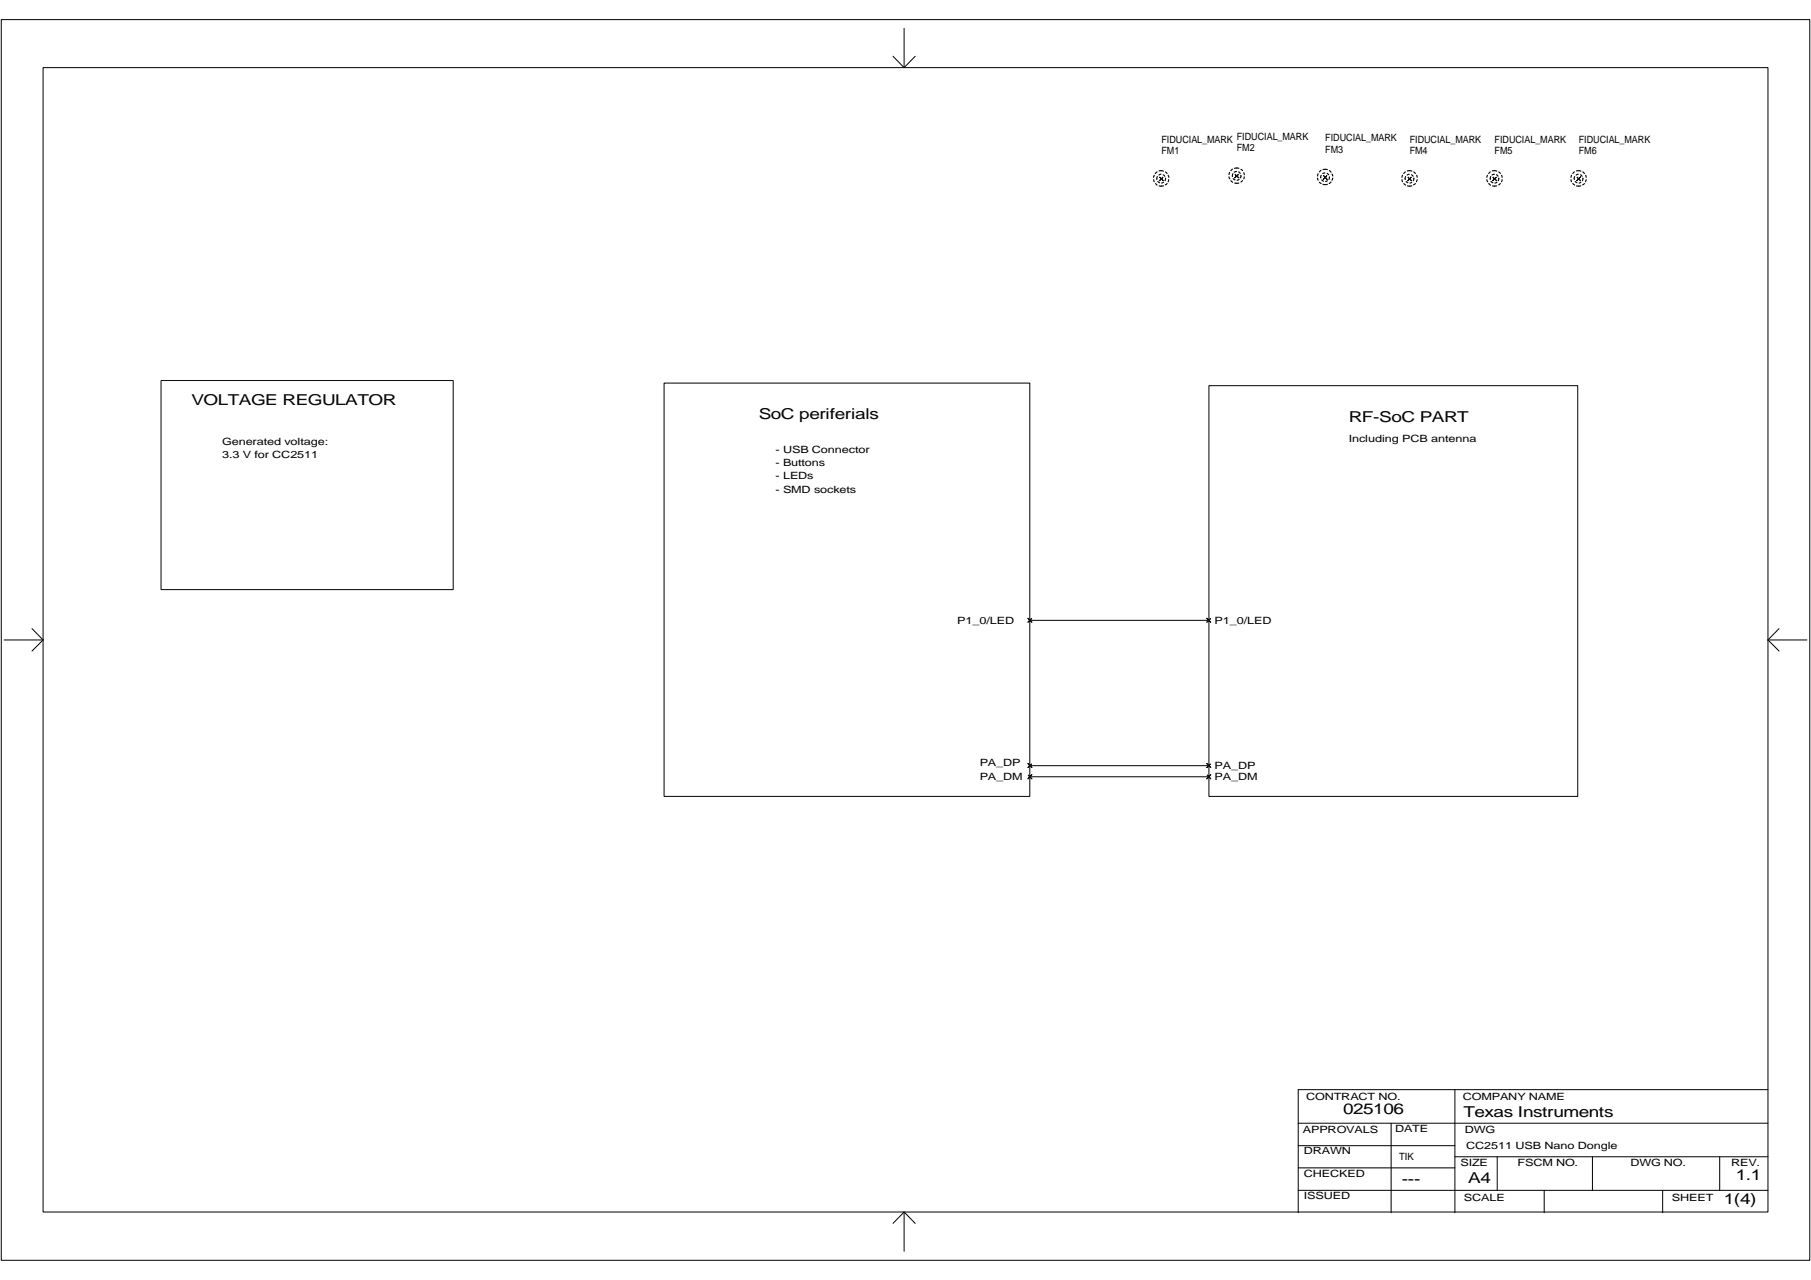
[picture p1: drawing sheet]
<svg xmlns="http://www.w3.org/2000/svg" width="297mm" height="210mm" viewBox="0 0 297 210" stroke-linecap="round" stroke-linejoin="round" font-family="sans-serif">
<g fill="none" stroke="#000" stroke-width=".16">
<path d="M.2 3.2h296.6v203.5h-296.6zM7.1 11.1h282.9v187.7h-282.9zM146.5 9.2l1.8 1.9M148.3 4.7v6.4M150.1 9.2l-1.8 1.9M190.2 29l.3 .3 .3-.3-.3 .3 .3 .3-.3-.3-.3 .3 .3-.3zM202.5 28.5l.4 .4 .3-.4-.3 .4 .3 .3-.3-.3-.4 .3 .4-.3zM217 28.7l.4 .4 .3-.4-.3 .4 .3 .3-.3-.3-.4 .3 .4-.3zM230.9 29l.3 .3 .3-.3-.3 .3 .3 .3-.3-.3-.3 .3 .3-.3zM244.8 29l.3 .3 .4-.3-.4 .3 .4 .3-.4-.3-.3 .3 .3-.3zM258.6 29l.3 .3 .3-.3-.3 .3 .3 .3-.3-.3-.3 .3 .3-.3zM26.4 62.4h47.9v34.3h-47.9z"/>
<path d="M108.9 62.8h60v67.8h-60zM198.3 63.2h60.5v67.4h-60.5zM.7 104.9h6.4M5.2 103.1l1.9 1.8M7.1 104.9l-1.9 1.9M168.6 101.4l.3 .3 .3-.3-.3 .3 .3 .3-.3-.3-.3 .3 .3-.3zM168.9 101.7h29.4M197.9 101.4l.4 .3 .3-.3-.3 .3 .3 .3-.3-.3-.4 .3 .4-.3zM290 104.9l1.8 1.9M290 104.9h6.4M291.8 103.1l-1.8 1.8M168.6 127l.3 .4 .3-.4-.3 .4 .3 .3-.3-.3-.3 .3 .3-.3z"/>
<path d="M168.6 125.2l.3 .4 .3-.4-.3 .4 .3 .3-.3-.3-.3 .3 .3-.3zM168.9 125.6h29.4M168.9 127.4h29.4M197.9 125.2l.4 .4 .3-.4-.3 .4 .3 .3-.3-.3-.4 .3 .4-.3zM197.9 127l.4 .4 .3-.4-.3 .4 .3 .3-.3-.3-.4 .3 .4-.3zM238.6 178.7v20.2M290 178.7h-77.1v20.2M148.3 198.8v6.4M148.3 198.8l-1.8 1.8M148.3 198.8l1.8 1.8M212.9 191.5h25.7M212.9 187.9h25.7"/>
<path d="M212.9 195.2h77.1M212.9 184.2h77.1M228.2 184.2v14.7M238.6 189.7h51.4M245.6 189.7v5.5M253.3 195.2v3.7M261.2 189.7v5.5M272.7 195.2v3.7M282.1 189.7v5.5"/>
</g>
<g fill="none" stroke="#000" stroke-width=".19">
<path d="M189.2 29.5l.1 .3M189.3 28.7l-.1 .4M189.5 30.1l.3 .3M189.8 28.2l-.3 .2M189.8 29l-.1 .4M189.9 29.8l.3 .2M190.1 30.5h.4M190.1 28l.7 .1M190.4 28.6l-.3 .1M190.8 28.7l.2 .2M190.8 29.9l-.3 .1M190.8 30.5h-.3"/>
<path d="M191.2 29.2l-.1 .4M191.2 28.2l.2 .2M191.4 30.1l-.3 .2M191.6 28.7l.1 .4M191.7 29.5l-.1 .3M201.6 29l.1 .3M201.7 28.3l-.1 .3M201.9 29.6l.3 .3M202.1 27.7l-.2 .3M202.2 28.5l-.1 .5M202.3 29.3l.3 .2M202.5 27.6h.7"/>
<path d="M202.5 30h.7M202.8 28.1l-.4 .1M203.2 28.2l.2 .2M203.2 29.4l-.3 .1M203.5 28.7v.5M203.5 27.8l.3 .2M203.8 29.6l-.3 .2M204 28.3l.1 .4M204.1 29l-.1 .3M216.1 29.2l.1 .3M216.2 28.5l-.1 .4M216.4 29.9l.3 .2"/>
<path d="M216.7 27.9l-.3 .3M216.7 28.7v.5M216.8 29.5l.3 .2M217 30.2h.7M217 27.8h.7M217.3 28.4h-.3M217.7 28.4l.2 .3M217.7 29.6l-.3 .2M218.1 29l-.1 .4M218.1 28l.2 .2M218.3 29.8l-.3 .3M218.5 28.5l.1 .4"/>
<path d="M218.6 29.2l-.1 .3M230 29.5v.3M230 28.7v.4M230.2 30.1l.3 .3M230.5 28.2l-.3 .2M230.5 29v.4M230.6 29.8l.3 .2M230.8 30.5h.8M230.8 28l.8 .1M231.1 28.6l-.3 .1M231.5 28.7l.3 .2M231.6 29.9l-.3 .1"/>
<path d="M231.9 29.2l-.1 .4M231.9 28.2l.3 .2M232.2 30.1l-.3 .2M232.4 28.7v.4M232.4 29.5l-.1 .3M243.9 29.5l.1 .3M244 28.7l-.1 .4M244.2 30.1l.3 .3M244.4 28.2l-.2 .2M244.5 29l-.1 .4M244.6 29.8l.3 .2M244.8 28l.7 .1"/>
<path d="M244.8 30.5h.7M245.1 28.6l-.4 .1M245.4 28.7l.3 .2M245.5 29.9l-.3 .1M245.8 29.2l-.1 .4M245.8 28.2l.3 .2M246.1 30.1l-.3 .2M246.3 28.7l.1 .4M246.4 29.5l-.1 .3M257.7 29.5l.1 .3M257.8 28.7l-.1 .4M258 30.1l.3 .3"/>
<path d="M258.2 28.2l-.2 .2M258.3 29l-.1 .4M258.4 29.8l.3 .2M258.6 30.5h.7M258.6 28l.7 .1M258.9 28.6l-.4 .1M259.2 28.7l.3 .2M259.3 29.9l-.3 .1M259.6 29.2l-.1 .4M259.6 28.2l.3 .2M259.9 30.1l-.3 .2M260.1 28.7l.1 .4"/>
<path d="M260.2 29.5l-.1 .3"/>
</g>
<g font-size="2.5">
<text x="31.4" y="66.4">VOLTAGE REGULATOR</text>
<text x="124.5" y="68.7">SoC periferials</text>
<text x="221.2" y="69.1">RF-SoC PART</text>
<text x="220.3" y="182.8">025106</text>
<text x="240" y="183.2">Texas Instruments</text>
<text x="229.9" y="194.2">---</text>
<text x="240.8" y="193.9">A4</text>
<text x="282.7" y="197.4">1(4)</text>
<text x="284.7" y="193.5">1.1</text>
</g>
<g font-size="1.6">
<text x="190.5" y="23.5">FIDUCIAL_MARK</text>
<text x="202.9" y="23">FIDUCIAL_MARK</text>
<text x="217.4" y="23.2">FIDUCIAL_MARK</text>
<text x="231.2" y="23.5">FIDUCIAL_MARK</text>
<text x="245.1" y="23.5">FIDUCIAL_MARK</text>
<text x="258.9" y="23.5">FIDUCIAL_MARK</text>
<text x="190.5" y="25.3">FM1</text>
<text x="202.9" y="24.8">FM2</text>
<text x="217.4" y="25.1">FM3</text>
<text x="231.2" y="25.3">FM4</text>
<text x="245.1" y="25.3">FM5</text>
<text x="258.9" y="25.3">FM6</text>
<text x="36.4" y="72.9">Generated voltage:</text>
<text x="36.4" y="75.1">3.3 V for CC2511</text>
<text x="127.2" y="74.3">- USB Connector</text>
<text x="127.2" y="76.5">- Buttons</text>
<text x="221.2" y="72.5">Including PCB antenna</text>
<text x="127.2" y="78.6">- LEDs</text>
<text x="127.2" y="80.8">- SMD sockets</text>
<text x="157" y="102.3">P1_0/LED</text>
<text x="199.2" y="102.3">P1_0/LED</text>
<text x="160.7" y="125.6">PA_DP</text>
<text x="160.7" y="127.9">PA_DM</text>
<text x="199.2" y="126.1">PA_DP</text>
<text x="199.2" y="127.9">PA_DM</text>
<text x="213.7" y="185.8">APPROVALS</text>
<text x="214.2" y="180.3">CONTRACT NO.</text>
<text x="228.8" y="185.7">DATE</text>
<text x="239.9" y="180.3">COMPANY NAME</text>
<text x="240.3" y="185.8">DWG</text>
<text x="213.9" y="189.3">DRAWN</text>
<text x="229.5" y="190.2">TIK</text>
<text x="239.6" y="191.3">SIZE</text>
<text x="240.5" y="188.4">CC2511 USB Nano Dongle</text>
<text x="248.9" y="191.3">FSCM NO.</text>
<text x="267.4" y="191.3">DWG NO.</text>
<text x="283.9" y="191.3">REV.</text>
<text x="213.9" y="193">CHECKED</text>
<text x="213.9" y="196.6">ISSUED</text>
<text x="240.1" y="197">SCALE</text>
<text x="274.2" y="197">SHEET</text>
</g>
</svg>
